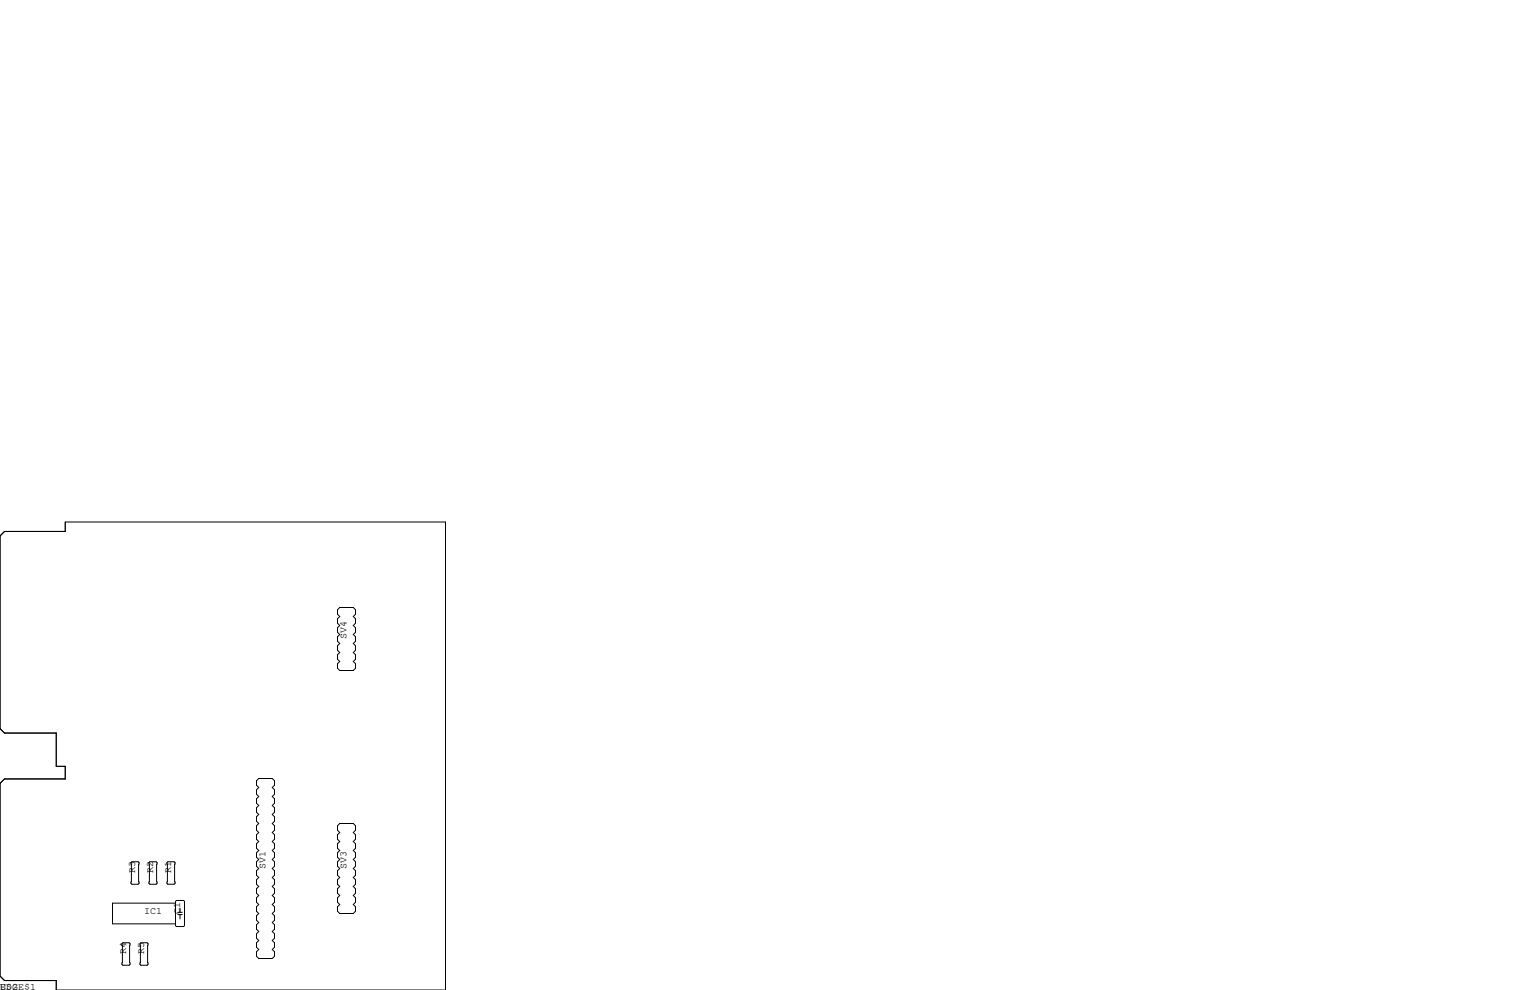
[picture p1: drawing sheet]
<svg xmlns="http://www.w3.org/2000/svg" width="432mm" height="279mm" viewBox="0 0 432 279" stroke-linecap="round" stroke-linejoin="round" font-family="sans-serif">
<g fill="none" stroke="#000" stroke-width=".28">
<path d="M0 151.3l1.3-1.3h17.1v-2.7h107.3v132.1h-109.8v-2.7h-14.6l-1.3-1.2v-54.4l1.3-1.3h17.1v-3.5h-2.5v-9.4h-14.6l-1.3-1.3zM95.3 172.1l.6-.7h3.8l.6 .7v1.3l-.6 .6 .6 .6v1.3l-.6 .6 .6 .7v1.2l-.6 .7 .6 .6v1.3l-.6 .6 .6 .6v1.3l-.6 .6 .6 .7v1.3l-.6 .6 .6 .6v1.3l-.6 .6h-3.8l-.6-.6v-1.3l.6-.6-.6-.6v-1.3l.6-.7-.6-.6v-1.3l.6-.6-.6-.6v-1.3l.6-.6-.6-.7v-1.2l.6-.7-.6-.6v-1.3l.6-.6-.6-.6zM72.4 220.3l.6-.6h3.8l.7 .6v1.3l-.7 .6 .7 .7v1.3l-.7 .6 .7 .6v1.3l-.7 .6 .7 .7v1.2l-.7 .7 .7 .6v1.3l-.7 .6 .7 .6v1.3l-.7 .6 .7 .7v1.3l-.7 .6 .7 .6v1.3l-.7 .6 .7 .7v1.2l-.7 .7 .7 .6v1.3l-.7 .6 .7 .6v1.3l-.7 .6 .7 .7v1.3l-.7 .6 .7 .6v1.3l-.7 .6 .7 .7v1.2l-.7 .7 .7 .6v1.3l-.7 .6 .7 .6v1.3l-.7 .6 .7 .7v1.3l-.7 .6 .7 .6v1.3l-.7 .6 .7 .7v1.2l-.7 .7 .7 .6v1.3l-.7 .6h-3.8l-.6-.6v-1.3l.6-.6-.6-.7v-1.2l.6-.7-.6-.6v-1.3l.6-.6-.6-.6v-1.3l.6-.7-.6-.6v-1.3l.6-.6-.6-.6v-1.3l.6-.6-.6-.7v-1.2l.6-.7-.6-.6v-1.3l.6-.6-.6-.6v-1.3l.6-.7-.6-.6v-1.3l.6-.6-.6-.6v-1.3l.6-.6-.6-.7v-1.2l.6-.7-.6-.6v-1.3l.6-.6-.6-.6v-1.3l.6-.7-.6-.6v-1.3l.6-.6-.6-.6v-1.3l.6-.6-.6-.7v-1.2l.6-.7-.6-.6v-1.3l.6-.6-.6-.6v-1.3l.6-.7-.6-.6zM95.3 233l.6-.6h3.8l.6 .6v1.3l-.6 .6 .6 .7v1.3l-.6 .6 .6 .6v1.3l-.6 .6 .6 .7v1.2l-.6 .7 .6 .6v1.3l-.6 .6 .6 .6v1.3l-.6 .6 .6 .7v1.3l-.6 .6 .6 .6v1.3l-.6 .6 .6 .7v1.2l-.6 .7 .6 .6v1.3l-.6 .6h-3.8l-.6-.6v-1.3l.6-.6-.6-.7v-1.2l.6-.7-.6-.6v-1.3l.6-.6-.6-.6v-1.3l.6-.7-.6-.6v-1.3l.6-.6-.6-.6v-1.3l.6-.6-.6-.7v-1.2l.6-.7-.6-.6v-1.3l.6-.6-.6-.6v-1.3l.6-.7-.6-.6zM37 243.5l.2-.3h1.8l.2 .3v5.8l-.2 .3h-1.8l-.2-.3zM42 243.5l.3-.3h1.8l.2 .3v5.8l-.2 .3h-1.8l-.3-.3zM47.1 243.5l.3-.3h1.7l.3 .3v5.8l-.3 .3h-1.7l-.3-.3zM49.5 254.9h-17.7v5.8h17.7M49.5 254.4l.3-.3h2l.3 .3v6.8l-.3 .3h-2l-.3-.3zM50.2 258.1h1.2M50.2 257.5h1.2M50.8 256.3v1.2"/>
<path d="M50.8 258.1v1.2M34.4 266.3l.3-.2h1.7l.3 .2v5.9l-.3 .2h-1.7l-.3-.2zM39.5 266.3l.3-.2h1.7l.3 .2v5.9l-.3 .2h-1.7l-.3-.2z"/>
</g>
<g font-size="2.8">
<text x="97.8" y="180.3" transform="rotate(-90 97.8 180.3)">SV4</text>
<text x="74.9" y="245.1" transform="rotate(-90 74.9 245.1)">SV1</text>
<text x="97.8" y="245.1" transform="rotate(-90 97.8 245.1)">SV3</text>
<text x="38.1" y="246.4" transform="rotate(-90 38.1 246.4)">R3</text>
<text x="43.2" y="246.4" transform="rotate(-90 43.2 246.4)">R2</text>
<text x="48.3" y="246.4" transform="rotate(-90 48.3 246.4)">R1</text>
<text x="40.6" y="257.8">IC1</text>
<text x="50.8" y="257.8" transform="rotate(-90 50.8 257.8)">C1</text>
<text x="35.6" y="269.2" transform="rotate(-90 35.6 269.2)">R4</text>
<text x="40.6" y="269.2" transform="rotate(-90 40.6 269.2)">R5</text>
<text x="0" y="279.4">U$2</text>
<text x="0" y="279.4">EDGE$1</text>
</g>
</svg>
